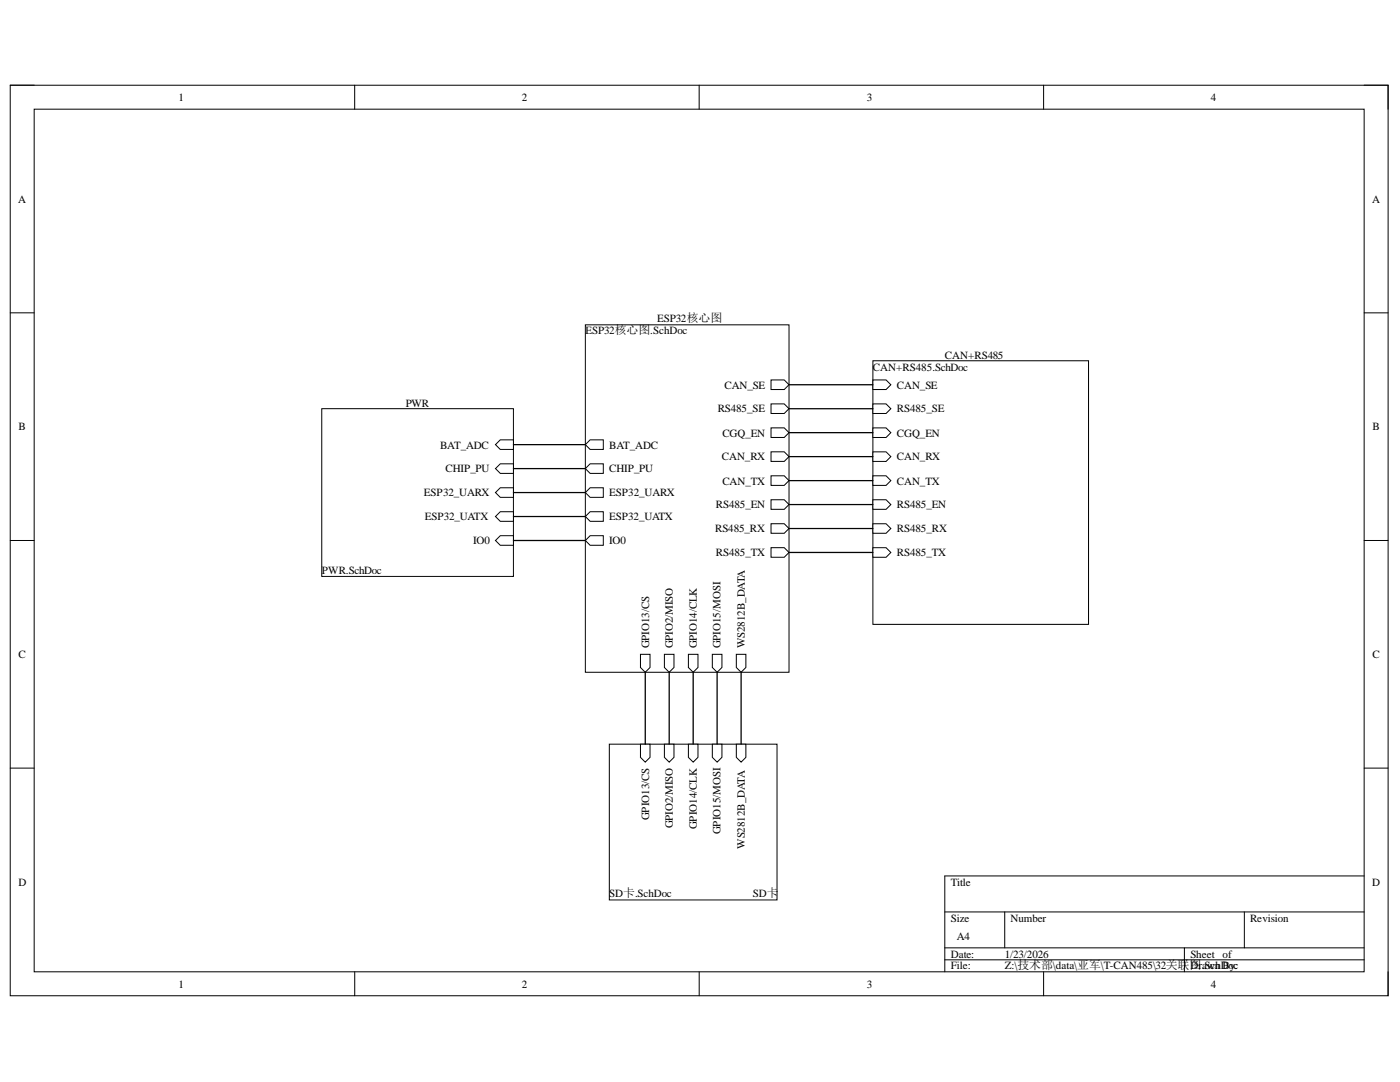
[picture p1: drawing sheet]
<svg xmlns="http://www.w3.org/2000/svg" width="279mm" height="216mm" viewBox="0 0 279 216" stroke-linecap="round" stroke-linejoin="round" font-family="sans-serif">
<path d="M2 17h275v181.7h-275z" fill="none" stroke="#000" stroke-width=".2"/>
<path d="M6.8 21.8h265.4v172.1h-265.4z" fill-rule="evenodd" fill="#fff"/>
<g fill="none" stroke="#000" stroke-width=".2">
<path d="M2 17h4.8M70.8 17v4.8M139.5 17v4.8M208.3 17v4.8M272.2 17h4.8v4.8M6.8 21.8h265.4v172.1h-265.4zM2 62.4h4.8M272.2 62.4h4.8M2 107.8h4.8M272.2 107.8h4.8M2 153.3h4.8M272.2 153.3h4.8"/>
<path d="M272.2 174.8h-83.6v19.1M70.8 193.9v4.8M139.5 193.9v4.8M188.6 182h83.6M188.6 189.1h83.6M188.6 191.5h83.6M200.5 182v7.1M208.3 193.9v4.8M236.4 189.1v4.8M248.3 182v7.1M277 193.9v4.8"/>
</g>
<path d="M116.8 64.8h40.7v69.3h-40.7z" fill-rule="evenodd" fill="#fff"/>
<path d="M116.8 64.8h40.7v69.3h-40.7z" fill="none" stroke="#000" stroke-width=".2"/>
<path d="M117.8 87.8h2.6v1.9h-2.6l-1-1z" fill-rule="evenodd" fill="#fff"/>
<path d="M117.8 87.8h2.6v1.9h-2.6l-1-1z" fill="none" stroke="#000" stroke-width=".2"/>
<path d="M116.8 93.5l1-.9h2.6v1.9h-2.6z" fill-rule="evenodd" fill="#fff"/>
<path d="M116.8 93.5l1-.9h2.6v1.9h-2.6z" fill="none" stroke="#000" stroke-width=".2"/>
<path d="M117.8 97.3h2.6v1.9h-2.6l-1-.9z" fill-rule="evenodd" fill="#fff"/>
<path d="M117.8 97.3h2.6v1.9h-2.6l-1-.9z" fill="none" stroke="#000" stroke-width=".2"/>
<path d="M117.8 102.1h2.6v1.9h-2.6l-1-.9z" fill-rule="evenodd" fill="#fff"/>
<path d="M117.8 102.1h2.6v1.9h-2.6l-1-.9z" fill="none" stroke="#000" stroke-width=".2"/>
<path d="M117.8 106.9h2.6v1.9h-2.6l-1-1z" fill-rule="evenodd" fill="#fff"/>
<path d="M117.8 106.9h2.6v1.9h-2.6l-1-1z" fill="none" stroke="#000" stroke-width=".2"/>
<path d="M153.9 90.2h2.6l1 .9-1 1h-2.6z" fill-rule="evenodd" fill="#fff"/>
<path d="M153.9 90.2h2.6l1 .9-1 1h-2.6z" fill="none" stroke="#000" stroke-width=".2"/>
<path d="M153.9 94.9h2.6l1 1-1 1h-2.6z" fill-rule="evenodd" fill="#fff"/>
<path d="M153.9 94.9h2.6l1 1-1 1h-2.6z" fill="none" stroke="#000" stroke-width=".2"/>
<path d="M153.9 99.7h2.6l1 1-1 .9h-2.6z" fill-rule="evenodd" fill="#fff"/>
<path d="M153.9 99.7h2.6l1 1-1 .9h-2.6z" fill="none" stroke="#000" stroke-width=".2"/>
<path d="M153.9 104.5h2.6l1 1-1 .9h-2.6z" fill-rule="evenodd" fill="#fff"/>
<path d="M153.9 104.5h2.6l1 1-1 .9h-2.6z" fill="none" stroke="#000" stroke-width=".2"/>
<path d="M153.9 109.3h2.6l1 .9-1 1h-2.6z" fill-rule="evenodd" fill="#fff"/>
<path d="M153.9 109.3h2.6l1 .9-1 1h-2.6z" fill="none" stroke="#000" stroke-width=".2"/>
<path d="M127.8 130.6h1.9v2.6l-.9 .9-1-.9z" fill-rule="evenodd" fill="#fff"/>
<path d="M127.8 130.6h1.9v2.6l-.9 .9-1-.9z" fill="none" stroke="#000" stroke-width=".2"/>
<path d="M132.6 130.6h1.9v2.6l-.9 .9-1-.9z" fill-rule="evenodd" fill="#fff"/>
<path d="M132.6 130.6h1.9v2.6l-.9 .9-1-.9z" fill="none" stroke="#000" stroke-width=".2"/>
<path d="M137.4 130.6h1.9v2.6l-1 .9-.9-.9z" fill-rule="evenodd" fill="#fff"/>
<path d="M137.4 130.6h1.9v2.6l-1 .9-.9-.9z" fill="none" stroke="#000" stroke-width=".2"/>
<path d="M142.2 130.6h1.9v2.6l-1 .9-.9-.9z" fill-rule="evenodd" fill="#fff"/>
<path d="M142.2 130.6h1.9v2.6l-1 .9-.9-.9z" fill="none" stroke="#000" stroke-width=".2"/>
<path d="M146.9 130.6h2v2.6l-1 .9-1-.9z" fill-rule="evenodd" fill="#fff"/>
<path d="M146.9 130.6h2v2.6l-1 .9-1-.9z" fill="none" stroke="#000" stroke-width=".2"/>
<path d="M153.9 85.4h2.6l1 .9-1 1h-2.6z" fill-rule="evenodd" fill="#fff"/>
<path d="M153.9 85.4h2.6l1 .9-1 1h-2.6z" fill="none" stroke="#000" stroke-width=".2"/>
<path d="M153.9 80.6h2.6l1 .9-1 1h-2.6z" fill-rule="evenodd" fill="#fff"/>
<path d="M153.9 80.6h2.6l1 .9-1 1h-2.6z" fill="none" stroke="#000" stroke-width=".2"/>
<path d="M153.9 75.8h2.6l1 1-1 .9h-2.6z" fill-rule="evenodd" fill="#fff"/>
<path d="M153.9 75.8h2.6l1 1-1 .9h-2.6z" fill="none" stroke="#000" stroke-width=".2"/>
<path d="M64.2 81.5h38.3v33.5h-38.3z" fill-rule="evenodd" fill="#fff"/>
<path d="M64.2 81.5h38.3v33.5h-38.3z" fill="none" stroke="#000" stroke-width=".2"/>
<path d="M98.9 88.7l.9-.9h2.7v1.9h-2.7z" fill-rule="evenodd" fill="#fff"/>
<path d="M98.9 88.7l.9-.9h2.7v1.9h-2.7z" fill="none" stroke="#000" stroke-width=".2"/>
<path d="M98.9 93.5l.9-.9h2.7v1.9h-2.7z" fill-rule="evenodd" fill="#fff"/>
<path d="M98.9 93.5l.9-.9h2.7v1.9h-2.7z" fill="none" stroke="#000" stroke-width=".2"/>
<path d="M98.9 98.3l.9-1h2.7v1.9h-2.7z" fill-rule="evenodd" fill="#fff"/>
<path d="M98.9 98.3l.9-1h2.7v1.9h-2.7z" fill="none" stroke="#000" stroke-width=".2"/>
<path d="M98.9 103.1l.9-1h2.7v1.9h-2.7z" fill-rule="evenodd" fill="#fff"/>
<path d="M98.9 103.1l.9-1h2.7v1.9h-2.7z" fill="none" stroke="#000" stroke-width=".2"/>
<path d="M98.9 107.8l.9-.9h2.7v1.9h-2.7z" fill-rule="evenodd" fill="#fff"/>
<path d="M98.9 107.8l.9-.9h2.7v1.9h-2.7z" fill="none" stroke="#000" stroke-width=".2"/>
<path d="M121.6 148.5h33.5v31.1h-33.5z" fill-rule="evenodd" fill="#fff"/>
<path d="M121.6 148.5h33.5v31.1h-33.5z" fill="none" stroke="#000" stroke-width=".2"/>
<path d="M127.8 148.5h1.9v2.6l-.9 1-1-1z" fill-rule="evenodd" fill="#fff"/>
<path d="M127.8 148.5h1.9v2.6l-.9 1-1-1z" fill="none" stroke="#000" stroke-width=".2"/>
<path d="M132.6 148.5h1.9v2.6l-.9 1-1-1z" fill-rule="evenodd" fill="#fff"/>
<path d="M132.6 148.5h1.9v2.6l-.9 1-1-1z" fill="none" stroke="#000" stroke-width=".2"/>
<path d="M137.4 148.5h1.9v2.6l-1 1-.9-1z" fill-rule="evenodd" fill="#fff"/>
<path d="M137.4 148.5h1.9v2.6l-1 1-.9-1z" fill="none" stroke="#000" stroke-width=".2"/>
<path d="M142.2 148.5h1.9v2.6l-1 1-.9-1z" fill-rule="evenodd" fill="#fff"/>
<path d="M142.2 148.5h1.9v2.6l-1 1-.9-1z" fill="none" stroke="#000" stroke-width=".2"/>
<path d="M146.9 148.5h2v2.6l-1 1-1-1z" fill-rule="evenodd" fill="#fff"/>
<path d="M146.9 148.5h2v2.6l-1 1-1-1z" fill="none" stroke="#000" stroke-width=".2"/>
<path d="M174.2 72h43v52.6h-43z" fill-rule="evenodd" fill="#fff"/>
<path d="M174.2 72h43v52.6h-43z" fill="none" stroke="#000" stroke-width=".2"/>
<path d="M174.2 90.2h2.6l1 .9-1 1h-2.6z" fill-rule="evenodd" fill="#fff"/>
<path d="M174.2 90.2h2.6l1 .9-1 1h-2.6z" fill="none" stroke="#000" stroke-width=".2"/>
<path d="M174.2 94.9h2.6l1 1-1 1h-2.6z" fill-rule="evenodd" fill="#fff"/>
<path d="M174.2 94.9h2.6l1 1-1 1h-2.6z" fill="none" stroke="#000" stroke-width=".2"/>
<path d="M174.2 99.7h2.6l1 1-1 .9h-2.6z" fill-rule="evenodd" fill="#fff"/>
<path d="M174.2 99.7h2.6l1 1-1 .9h-2.6z" fill="none" stroke="#000" stroke-width=".2"/>
<path d="M174.2 104.5h2.6l1 1-1 .9h-2.6z" fill-rule="evenodd" fill="#fff"/>
<path d="M174.2 104.5h2.6l1 1-1 .9h-2.6z" fill="none" stroke="#000" stroke-width=".2"/>
<path d="M174.2 109.3h2.6l1 .9-1 1h-2.6z" fill-rule="evenodd" fill="#fff"/>
<path d="M174.2 109.3h2.6l1 .9-1 1h-2.6z" fill="none" stroke="#000" stroke-width=".2"/>
<path d="M174.2 85.4h2.6l1 .9-1 1h-2.6z" fill-rule="evenodd" fill="#fff"/>
<path d="M174.2 85.4h2.6l1 .9-1 1h-2.6z" fill="none" stroke="#000" stroke-width=".2"/>
<path d="M174.2 80.6h2.6l1 1-1 .9h-2.6z" fill-rule="evenodd" fill="#fff"/>
<path d="M174.2 80.6h2.6l1 1-1 .9h-2.6z" fill="none" stroke="#000" stroke-width=".2"/>
<path d="M174.2 75.8h2.6l1 1-1 .9h-2.6z" fill-rule="evenodd" fill="#fff"/>
<path d="M174.2 75.8h2.6l1 1-1 .9h-2.6z" fill="none" stroke="#000" stroke-width=".2"/>
<g fill="none" stroke="#000" stroke-width=".25">
<path d="M157.5 76.8h16.7M102.5 98.3h14.3M102.5 93.5h14.3M102.5 88.7h14.3M157.5 91.1h16.7M157.5 95.9h16.7M157.5 86.3h16.7M157.5 81.6h16.7M102.5 103.1h14.3M102.5 107.8h14.3M157.5 100.7h16.7M157.5 105.5h16.7"/>
<path d="M157.5 110.2h16.7M128.8 134.1v14.4M133.6 134.1v14.4M138.3 134.1v14.4M143.1 134.1v14.4M147.9 134.1v14.4"/>
</g>
<g font-size="2.2">
<text x="35.6" y="20.1">1</text>
<text x="104.1" y="20.1">2</text>
<text x="173" y="20.1">3</text>
<text x="241.6" y="20.1">4</text>
<text x="3.6" y="40.4">A</text>
<text x="273.9" y="40.4">A</text>
<text x="131.1" y="64.3">ESP32核心图</text>
<text x="116.8" y="66.7">ESP32核心图.SchDoc</text>
<text x="188.6" y="71.6">CAN+RS485</text>
<text x="144.6" y="77.6">CAN_SE</text>
<text x="174.2" y="73.9">CAN+RS485.SchDoc</text>
<text x="179" y="77.6">CAN_SE</text>
<text x="81" y="81.1">PWR</text>
<text x="143.2" y="82.3">RS485_SE</text>
<text x="179" y="82.3">RS485_SE</text>
<text x="3.7" y="85.9">B</text>
<text x="87.8" y="89.5">BAT_ADC</text>
<text x="121.6" y="89.5">BAT_ADC</text>
<text x="144.2" y="87.1">CGQ_EN</text>
<text x="179" y="87.1">CGQ_EN</text>
<text x="273.9" y="85.9">B</text>
<text x="88.9" y="94.2">CHIP_PU</text>
<text x="121.6" y="94.2">CHIP_PU</text>
<text x="144.1" y="91.9">CAN_RX</text>
<text x="179" y="91.9">CAN_RX</text>
<text x="84.6" y="99.1">ESP32_UARX</text>
<text x="121.6" y="99.1">ESP32_UARX</text>
<text x="142.9" y="101.4">RS485_EN</text>
<text x="144.2" y="96.7">CAN_TX</text>
<text x="179" y="96.7">CAN_TX</text>
<text x="179" y="101.4">RS485_EN</text>
<text x="84.8" y="103.8">ESP32_UATX</text>
<text x="121.6" y="103.8">ESP32_UATX</text>
<text x="142.7" y="106.2">RS485_RX</text>
<text x="179" y="106.2">RS485_RX</text>
<text x="94.4" y="108.6">IO0</text>
<text x="121.6" y="108.6">IO0</text>
<text x="142.9" y="111">RS485_TX</text>
<text x="179" y="111">RS485_TX</text>
<text x="64.2" y="114.6">PWR.SchDoc</text>
<text x="3.7" y="131.4">C</text>
<text x="129.5" y="129.3" transform="rotate(-90 129.5 129.3)">GPIO13/CS</text>
<text x="134.3" y="129.3" transform="rotate(-90 134.3 129.3)">GPIO2/MISO</text>
<text x="139.1" y="129.3" transform="rotate(-90 139.1 129.3)">GPIO14/CLK</text>
<text x="143.8" y="129.3" transform="rotate(-90 143.8 129.3)">GPIO15/MOSI</text>
<text x="148.6" y="129.3" transform="rotate(-90 148.6 129.3)">WS2812B_DATA</text>
<text x="273.9" y="131.4">C</text>
<text x="129.5" y="163.6" transform="rotate(-90 129.5 163.6)">GPIO13/CS</text>
<text x="134.3" y="165.3" transform="rotate(-90 134.3 165.3)">GPIO2/MISO</text>
<text x="139.1" y="165.4" transform="rotate(-90 139.1 165.4)">GPIO14/CLK</text>
<text x="143.8" y="166.4" transform="rotate(-90 143.8 166.4)">GPIO15/MOSI</text>
<text x="148.6" y="169.3" transform="rotate(-90 148.6 169.3)">WS2812B_DATA</text>
<text x="3.7" y="176.8">D</text>
<text x="121.6" y="179.1">SD卡.SchDoc</text>
<text x="150.3" y="179.1">SD卡</text>
<text x="189.8" y="176.8">Title</text>
<text x="273.9" y="176.8">D</text>
<text x="189.8" y="183.9">Size</text>
<text x="201.7" y="183.9">Number</text>
<text x="249.5" y="183.9">Revision</text>
<text x="189.8" y="191.1">Date:</text>
<text x="190.9" y="187.5">A4</text>
<text x="200.5" y="191.1">1/23/2026</text>
<text x="237.6" y="191.1">Sheet of</text>
<text x="35.6" y="197.1">1</text>
<text x="104.1" y="197.1">2</text>
<text x="173" y="197.1">3</text>
<text x="189.8" y="193.4">File:</text>
<text x="200.5" y="193.4">Z:\技术部\data\亚军\T-CAN485\32关联图awn By:</text>
<text x="237.6" y="193.4">Dr.SchDoc</text>
<text x="241.6" y="197.1">4</text>
</g>
</svg>
